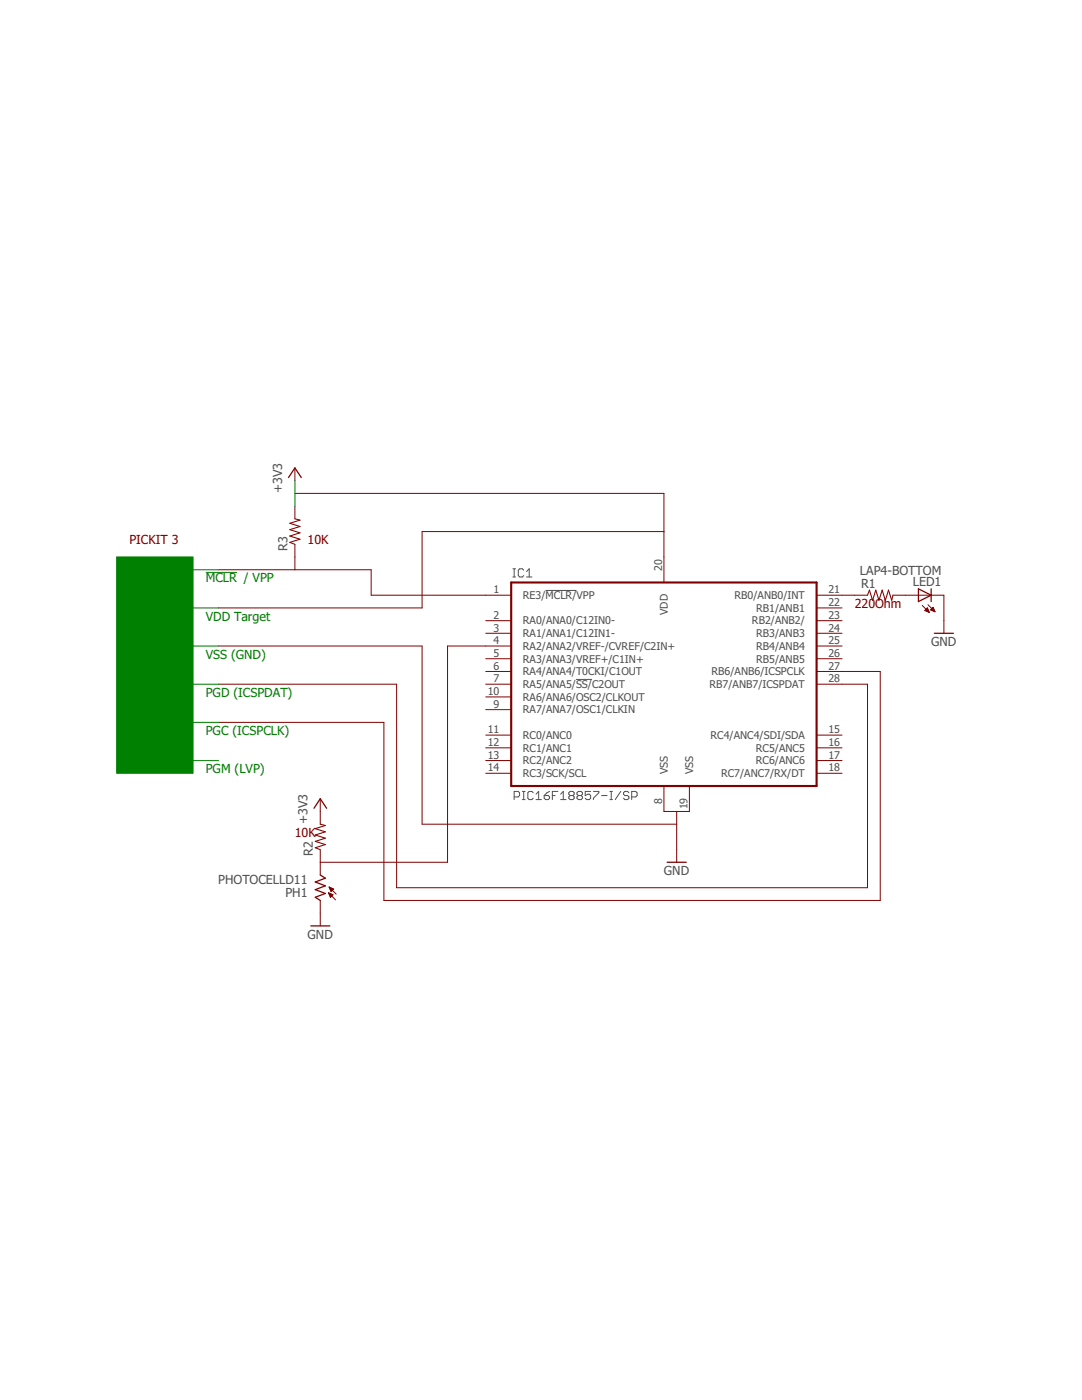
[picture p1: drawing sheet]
<svg xmlns="http://www.w3.org/2000/svg" width="216mm" height="279mm" viewBox="0 0 216 279" stroke-linecap="round" stroke-linejoin="round" font-family="sans-serif">
<g fill="none" stroke="#505050" stroke-width=".2">
<path d="M102.3 115.1h.6M102.3 113.5h.6M102.6 113.5v1.6M104.5 113.8l-.3-.3h-.5l-.3 .3v1.1l.3 .2h.5l.3-.2M105.1 115.1h1.1M105.1 114.1l.5-.6v1.6M108.9 117.8h6.1M114.9 135.6h3.2M102.6 159h.8l.3-.2v-.6l-.3-.3h-.8v1.7M104.2 157.9h.6M104.2 159.6h.6M104.5 157.9v1.7"/>
<path d="M106.4 158.2l-.3-.3h-.5l-.3 .3v1.1l.3 .3h.5l.3-.3M107 159.6h1M107 158.5l.5-.6v1.7M108.6 158.8h.8l.3 .2v.3l-.3 .3h-.5l-.3-.3zM109.7 157.9l-.6 .3-.5 .6M110.2 158.8h.6M111.3 157.9h-1.1v1.7M111.9 159.6h1M111.9 158.5l.5-.6v1.7M113.8 158.8l-.3-.3v-.3l.3-.3h.5l.3 .3v.3l-.3 .3M113.8 158.8l-.3 .2v.3l.3 .3h.5l.3-.3v-.3l-.3-.2M113.8 158.8h.5"/>
<path d="M115.4 158.8l-.3-.3v-.3l.3-.3h.6l.2 .3v.3l-.2 .3M115.4 158.8l-.3 .2v.3l.3 .3h.6l.2-.3v-.3l-.2-.2M115.4 158.8h.6M117.9 157.9h-1.1v.9l.8-.3 .3 .3v.5l-.3 .3h-.5l-.3-.3M118.4 157.9h1.1v.3l-1.1 1.1v.3M120 158.8h1.1M121.7 157.9h.5M121.7 159.6h.5M122 157.9v1.7M123.9 157.9l-1.1 1.7M125.5 158.2l-.3-.3h-.5l-.3 .3v.3l.3 .3h.5l.3 .2v.3l-.3 .3h-.5l-.3-.3M126 159h.9l.2-.2v-.6l-.2-.3h-.9v1.7"/>
</g>
<g fill="none" stroke="#800000" stroke-width=".2">
<path d="M58.8 98.5h73.7v17.7M58.8 93.4v2.5M43.6 113.7h30.5v5.1h27.9M58.8 101v2.5M58.8 108.6v5.1M132.5 106.1h-48.3v15.2h-40.6M162.9 118.8h10.2M178.2 118.8h10.1v7.6M43.6 128.9h40.6v35.6h50.8M43.6 136.5h35.5v40.7h94v-40.7h-10.2M96.9 136.5h5.1M96.9 134h5.1"/>
<path d="M96.9 123.9h5.1M96.9 126.4h5.1M96.9 131.5h5.1M96.9 139.1h5.1M102 128.9h-12.7v43.2h-25.4M162.9 121.3h5.1M162.9 128.9h5.1M162.9 134h12.7v45.7h-99v-35.5h-33M162.9 123.9h5.1M162.9 126.4h5.1M162.9 131.5h5.1M184 120.8l1.4 1.4"/>
<path d="M184.6 121.9h.7M184.6 121.8h.6M184.7 121.6h.5M184.8 121.5h.3M184.9 122h.4M185 121.4h.1M185 121.3l.4 .9-.9-.4zM185.2 120.7l1.4 1.4M185.2 122.1h.2M185.7 121.7l.5-.5 .4 .9zM185.8 121.6h.6M185.8 121.8h.6"/>
<path d="M185.9 121.5h.4M186 121.4h.3M186.1 121.9h.4M186.1 121.3h.1M186.3 122h.2M63.9 159.4v5.1M96.9 141.6h5.1M96.9 146.7h5.1M96.9 149.2h5.1M96.9 151.8h5.1M96.9 154.3h5.1M132.5 156.9v5h5.1v-5"/>
<path d="M162.9 146.7h5.1M162.9 149.2h5.1M162.9 151.8h5.1M162.9 154.3h5.1M63.9 169.6v5M63.9 179.7v5.1M65.6 178.2l1.4 1.4M65.6 178.2l.8 .4-.5 .5zM65.6 178.3h.2M65.7 178.4h.4M65.7 177l1.4 1.4M65.7 177l.9 .4"/>
<path d="M65.7 177l.4 .9 .5-.5M65.7 177.1h.1M65.7 178.5h.7M65.8 177.2h.3M65.8 178.7h.6M65.8 177.3h.6M65.8 178.8h.5M65.9 177.5h.6M65.9 178.9h.2M65.9 177.6h.5M65.9 179h.1M66 177.7h.3"/>
<path d="M66 177.8h.2M135 161.9v10.2"/>
</g>
<path d="M102 116.2h60.9v40.7h-60.9z" fill="none" stroke="#800000" stroke-width=".42"/>
<path d="M58.8 103.5l1.1 .3-2.1 .6 2.1 .7-2.1 .6 2.1 .6-2.1 .7 2.1 .6-2.1 .6 1 .4M173.1 118.8l.4-1 .6 2 .7-2 .6 2 .6-2 .7 2 .6-2 .6 2 .3-1M63.9 164.5l1 .2-2 .7 2 .6-2 .6 2 .7-2 .6 2 .7-2 .6 1 .4" fill="none" stroke="#800000" stroke-width=".21"/>
<path d="M57.6 95.3l1.2-1.9 1.3 1.9M183.3 117.5l2.5 1.3-2.5 1.3zM185.8 117.5v2.6M186.4 126.4h3.8M62.7 161.3l1.2-1.9 1.3 1.9M63.9 174.6l1 .7-2 .7 2 .8-2 .7 2 .8-2 .8 1 .6M133.1 172.1h3.8M62 184.8h3.8" fill="none" stroke="#800000" stroke-width=".25"/>
<path d="M23.3 111.1h15.2v43.2h-15.2z" fill="#008000" stroke="#008000" stroke-width=".2"/>
<path d="M58.8 95.9v5.1M38.5 113.7h5.1M41.1 114.2h6.2M38.5 121.3h5.1M38.5 128.9h5.1M38.5 136.5h5.1M38.5 144.2h5.1M38.5 151.8h5.1" fill="none" stroke="#008000" stroke-width=".2"/>
<g font-size="2.5" fill="#505050">
<text x="56.3" y="98.5" transform="rotate(-90 56.3 98.5)">+3V3</text>
<text x="57.3" y="109.9" transform="rotate(-90 57.3 109.9)">R3</text>
<text x="171.6" y="114.8">LAP4-BOTTOM</text>
<text x="171.8" y="117.3">R1</text>
<text x="182.1" y="117">LED1</text>
<text x="185.8" y="128.9">GND</text>
<text x="61.4" y="164.5" transform="rotate(-90 61.4 164.5)">+3V3</text>
<text x="62.4" y="170.8" transform="rotate(-90 62.4 170.8)">R2</text>
<text x="43.5" y="176.4">PHOTOCELLD11</text>
<text x="56.9" y="179">PH1</text>
<text x="132.5" y="174.6">GND</text>
<text x="61.4" y="187.3">GND</text>
</g>
<g font-size="2.5" fill="#800000">
<text x="25.8" y="108.6">PICKIT 3</text>
<text x="61.4" y="108.6">10K</text>
<text x="170.6" y="121.3">220Ohm</text>
<text x="58.8" y="167">10K</text>
</g>
<g font-size="2.5" fill="#008000">
<text x="41.1" y="116.2">MCLR / VPP</text>
<text x="41.1" y="123.9">VDD Target</text>
<text x="41.1" y="131.5">VSS (GND)</text>
<text x="41.1" y="139.1">PGD (ICSPDAT)</text>
<text x="41.1" y="146.7">PGC (ICSPCLK)</text>
<text x="41.1" y="154.3">PGM (LVP)</text>
</g>
<g font-size="2.1" fill="#505050">
<text x="132.1" y="113.9" transform="rotate(-90 132.1 113.9)">20</text>
<text x="98.5" y="118.4">1</text>
<text x="104.3" y="119.5">RE3/MCLR/VPP</text>
<text x="146.6" y="119.5">RB0/ANB0/INT</text>
<text x="165.3" y="118.4">21</text>
<text x="98.5" y="123.5">2</text>
<text x="104.3" y="124.6">RA0/ANA0/C12IN0-</text>
<text x="133.2" y="122.8" transform="rotate(-90 133.2 122.8)">VDD</text>
<text x="150" y="124.6">RB2/ANB2/</text>
<text x="150.9" y="122.1">RB1/ANB1</text>
<text x="165.3" y="121">22</text>
<text x="165.3" y="123.5">23</text>
<text x="98.5" y="126">3</text>
<text x="98.5" y="128.6">4</text>
<text x="98.5" y="131.1">5</text>
<text x="104.3" y="127.2">RA1/ANA1/C12IN1-</text>
<text x="104.3" y="129.7">RA2/ANA2/VREF-/CVREF/C2IN+</text>
<text x="150.9" y="127.2">RB3/ANB3</text>
<text x="150.9" y="129.7">RB4/ANB4</text>
<text x="165.3" y="126">24</text>
<text x="165.3" y="128.6">25</text>
<text x="165.3" y="131.1">26</text>
<text x="98.5" y="133.7">6</text>
<text x="98.5" y="136.2">7</text>
<text x="104.3" y="132.2">RA3/ANA3/VREF+/C1IN+</text>
<text x="104.3" y="134.8">RA4/ANA4/T0CKI/C1OUT</text>
<text x="104.3" y="137.3">RA5/ANA5/SS/C2OUT</text>
<text x="141.6" y="137.3">RB7/ANB7/ICSPDAT</text>
<text x="142" y="134.8">RB6/ANB6/ICSPCLK</text>
<text x="150.9" y="132.2">RB5/ANB5</text>
<text x="165.3" y="133.7">27</text>
<text x="165.3" y="136.2">28</text>
<text x="97.3" y="138.7">10</text>
<text x="98.5" y="141.3">9</text>
<text x="104.3" y="139.9">RA6/ANA6/OSC2/CLKOUT</text>
<text x="104.3" y="142.4">RA7/ANA7/OSC1/CLKIN</text>
<text x="97.3" y="146.4">11</text>
<text x="97.3" y="148.9">12</text>
<text x="104.3" y="147.5">RC0/ANC0</text>
<text x="141.8" y="147.5">RC4/ANC4/SDI/SDA</text>
<text x="165.3" y="146.4">15</text>
<text x="165.3" y="148.9">16</text>
<text x="97.3" y="151.4">13</text>
<text x="97.3" y="154">14</text>
<text x="104.3" y="150">RC1/ANC1</text>
<text x="104.3" y="152.5">RC2/ANC2</text>
<text x="104.3" y="155.1">RC3/SCK/SCL</text>
<text x="133.2" y="154.5" transform="rotate(-90 133.2 154.5)">VSS</text>
<text x="138.3" y="154.5" transform="rotate(-90 138.3 154.5)">VSS</text>
<text x="143.9" y="155.1">RC7/ANC7/RX/DT</text>
<text x="150.8" y="150">RC5/ANC5</text>
<text x="150.8" y="152.5">RC6/ANC6</text>
<text x="165.3" y="151.4">17</text>
<text x="165.3" y="154">18</text>
<text x="132.1" y="160.4" transform="rotate(-90 132.1 160.4)">8</text>
<text x="137.2" y="161.5" transform="rotate(-90 137.2 161.5)">19</text>
</g>
</svg>
